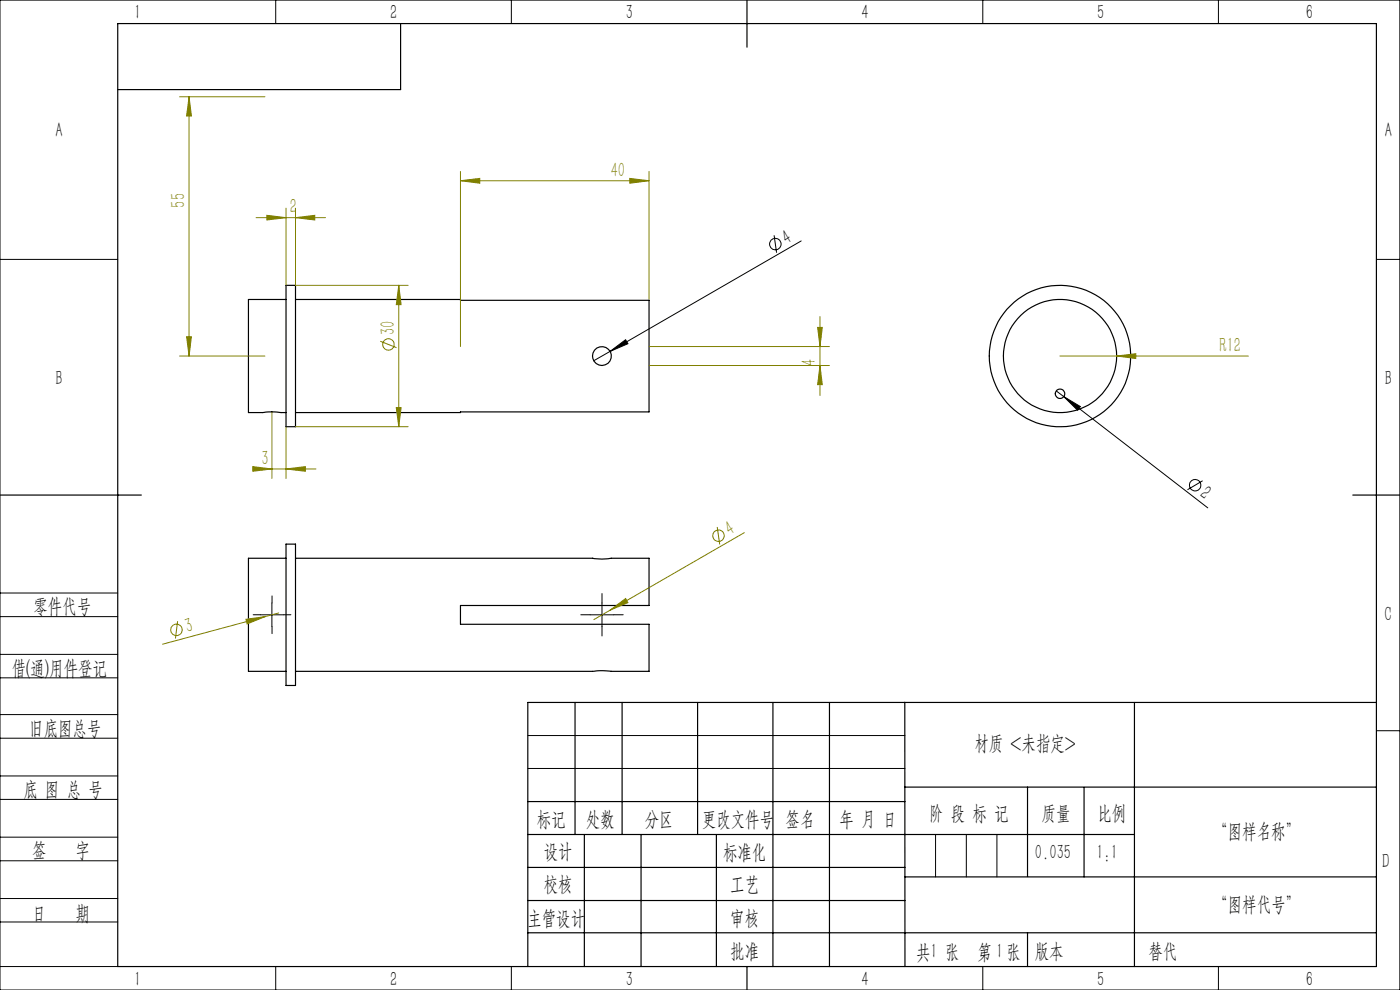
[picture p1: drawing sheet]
<svg xmlns="http://www.w3.org/2000/svg" width="297mm" height="210mm" viewBox="0 0 297 210" stroke-linecap="round" stroke-linejoin="round" font-family="sans-serif">
<g fill="none" stroke="#000" stroke-width=".25">
<path d="M25 5h267v200h-267zM85 5v14h-60M158.5 0v10M60.7 60.5h2v30h-2zM60.7 63.5h-8v24l4.3-.1 3.7 .1M62.7 63.5l75 .2v23.7l-75 .1M0 105h30M60.7 115.4h2v30h-2zM60.7 118.4h-8v24h8M62.7 118.4h63.1a11 11 0 0 0 3.9 0h8v10h-40v4h40v10h-8l-1.8-.1-2.1 .1h-63.1M287 105h10M122 149v28"/>
<path d="M132 149v28M148 149v28M164 149v56M176 149v56M191.9 149l.1 56M240.7 149v56M292 149h-180v56M112 177h128.7M112 170h80M124 177v28M136 177v28M152 177v28"/>
<path d="M191.9 167h100.1M218 167v18.9M230 167v19M112 197.9h180M112 184h80M112 191h80M192 186h100M218 197.9v7.1M158.5 205v5"/>
<circle cx="127.7" cy="75.5" r="2"/>
<circle cx="224.9" cy="75.5" r="15"/>
<circle cx="224.9" cy="75.5" r="12"/>
<circle cx="224.9" cy="83.5" r="1"/>
</g>
<g fill="none" stroke="#808000" stroke-width=".21">
<path d="M38.1 20.5h18.1M40.1 20.5l.5 4.1h-1zM40.1 20.5v55M97.7 38.3l4.1-.5v1.1zM97.7 36.4v37.1M97.7 38.3h40M133.6 37.8l4.1 .5-4.1 .6zM137.7 36.4v27.1M54.3 46.2h14.7M56.6 45.7l4.1 .5-4.1 .5zM60.7 44.2v16.3M62.7 46.2l4.1-.5v1z"/>
<path d="M62.7 44.2v16.3h23.9M38.1 75.5h18.1M39.6 71.4h1l-.5 4.1zM80.7 72.4l3.4 1.4M84.6 60.5l.5 4.1h-1zM84.6 60.5v30M137.7 73.5h38.3M137.7 77.5h38.3M173.5 69.5h.9l-.4 4zM174 77.5l.4 4.1h-.9zM174 67.2v16.7M224.9 75.5h39.9"/>
<path d="M236.9 75.5l4-.5v1.1zM53.6 99l4.1 .5-4.1 .5zM53.9 99.5h13.1M57.7 87.5v14M60.7 99.5l4.1-.5v1zM60.7 90.5v11M62.7 90.5h23.9M84.1 86.5h1l-.5 4zM152.2 111.8l.5 3.7M157.9 113l-28.5 16.4M37.7 131.8l-.5 3.7M52.2 131.4l4-.6-3.8 1.6z"/>
<path d="M59.1 130l-24.6 6.7M129.4 129.4l3.3-2.4 .5 .8zM129.4 129.4l-3.4 2"/>
<circle cx="82.4" cy="73.1" r="1.22"/>
<circle cx="152.4" cy="113.6" r="1.21"/>
<circle cx="37.4" cy="133.6" r="1.21"/>
</g>
<g fill="none" stroke="#000" stroke-width=".21">
<path d="M0 0h297v210h-297zM58.5 0v5M108.5 0v5M208.5 0v5M258.5 0v5M0 55h25M164.2 49.9l.5 3.7M170 51.1l-40.6 23.4M292 55h5M129.4 74.5l3.3-2.4 .5 .8zM129.4 74.5l-3.4 2M224.1 82.9l1.6 1.2"/>
<path d="M225.7 84.1l3.5 2.1-.6 .8zM225.7 84.1l30.5 23.6M255.1 102l-3.2 1.9M0 138.8h25M0 125.8h25M0 130.8h25M55.2 130.4h5M57.7 127.9v5M125.2 130.4h5M127.7 127.9v5M0 143.8h25M0 156.6h25"/>
<path d="M0 151.6h25M112 156h80M292 155h5M0 169.6h25M0 164.6h25M0 177.6h25M112 163h80M198.5 177v9M205 177v9M211.5 177v9M0 182.6h25M0 190.6h25"/>
<path d="M0 195.6h25M0 205h25M58.5 205v5M108.5 205v5M208.5 205v5M258.5 205v5"/>
<circle cx="164.5" cy="51.8" r="1.2"/>
<circle cx="253.5" cy="102.9" r="1.21"/>
</g>
<path d="M55.2 130.4h-1.5M57.7 127.9v-1.5M57.7 132.9v1.5M60.2 130.4h1.5M125.2 130.4h-2M127.7 127.9v-2M127.7 132.9v2M130.2 130.4h2" fill="none" stroke="#000" stroke-width=".21" stroke-dasharray="30.5 1.3 1.3 1.3"/>
<path d="M129.4 74.5l3.3-2.4 .5 .8zM225.7 84.1l3.5 2.1-.6 .8z" fill="#000"/>
<g fill="#808000">
<path d="M52.2 131.4l4-.6-3.8 1.6z"/>
<path d="M129.4 129.4l3.3-2.4 .5 .8z"/>
<path d="M62.7 46.2l4.1-.5v1zM56.6 45.7l4.1 .5-4.1 .5z"/>
<path d="M97.7 38.3l4.1-.5v1.1zM133.6 37.8l4.1 .5-4.1 .6zM53.6 99l4.1 .5-4.1 .5zM60.7 99.5l4.1-.5v1zM236.9 75.5l4 .6v-1.1z"/>
<path d="M40.1 20.5l.5 4.1h-1zM39.6 71.4h1l-.5 4.1zM173.5 69.5h.9l-.4 4zM174 77.5l.4 4.1h-.9zM84.6 60.5l.5 4.1h-1zM84.1 86.5h1l-.5 4z"/>
</g>
<g font-size="4.4">
<text x="28.5" y="4.1">1</text>
<text x="82.7" y="4.1">2</text>
<text x="132.7" y="4.1">3</text>
<text x="182.7" y="4.1">4</text>
<text x="232.7" y="4.1">5</text>
<text x="277" y="4.1">6</text>
<text x="11.7" y="29.1">A</text>
<text x="293.8" y="29.1">A</text>
<text x="166.9" y="51.9" transform="rotate(-30 166.9 51.9)">4</text>
<text x="11.7" y="81.6">B</text>
<text x="293.8" y="81.6">B</text>
<text x="254.3" y="105.2" transform="rotate(38 254.3 105.2)">2</text>
<text x="7.1" y="130.1">零件代号</text>
<text x="293.7" y="131.6">C</text>
<text x="2.5" y="143.2">借(通)用件登记</text>
<text x="6.2" y="155.8">旧底图总号</text>
<text x="206.7" y="159.1">材质 &lt;未指定&gt;</text>
<text x="5" y="168.9">底 图 总 号</text>
<text x="197.1" y="173.8">阶 段 标 记</text>
<text x="221" y="173.8">质量</text>
<text x="232.8" y="173.8">比例</text>
<text x="113.9" y="175.2">标记</text>
<text x="124.3" y="175.2">处数</text>
<text x="136.8" y="175.2">分区</text>
<text x="148.9" y="175.2">更改文件号</text>
<text x="166.7" y="175.2">签名</text>
<text x="178.1" y="175.2">年 月 日</text>
<text x="257.4" y="177.8">“图样名称”</text>
<text x="6.8" y="181.9">签</text>
<text x="16" y="181.9">字</text>
<text x="115.3" y="182.1">设计</text>
<text x="153.4" y="182.2">标准化</text>
<text x="219.6" y="182.1">0.035</text>
<text x="232.6" y="182.1">1:1</text>
<text x="293.2" y="184.1">D</text>
<text x="115.3" y="189">校核</text>
<text x="154.9" y="189">工艺</text>
<text x="6.8" y="195.2">日</text>
<text x="16" y="195.2">期</text>
<text x="111.9" y="196.2">主管设计</text>
<text x="154.9" y="196.2">审核</text>
<text x="257.4" y="193.2">“图样代号”</text>
<text x="154.9" y="203.1">批准</text>
<text x="194.4" y="203.4">共 张</text>
<text x="197.4" y="203.1">1</text>
<text x="207.4" y="203.4">第 张</text>
<text x="211.3" y="203.1">1</text>
<text x="219.5" y="203.1">版本</text>
<text x="243.6" y="203.1">替代</text>
<text x="28.5" y="209.1">1</text>
<text x="82.7" y="209.1">2</text>
<text x="132.7" y="209.1">3</text>
<text x="182.7" y="209.1">4</text>
<text x="232.7" y="209.1">5</text>
<text x="277" y="209.1">6</text>
</g>
<g font-size="4.4" fill="#808000">
<text x="129.6" y="37.5">40</text>
<text x="39.2" y="44" transform="rotate(-90 39.2 44)">55</text>
<text x="61.5" y="45.3">2</text>
<text x="83.7" y="71" transform="rotate(-90 83.7 71)">30</text>
<text x="173.1" y="77.6" transform="rotate(-90 173.1 77.6)">4</text>
<text x="258.7" y="74.6">R12</text>
<text x="55.5" y="98.6">3</text>
<text x="154.8" y="113.7" transform="rotate(-30 154.8 113.7)">4</text>
<text x="39.7" y="134.3" transform="rotate(-15 39.7 134.3)">3</text>
</g>
</svg>
